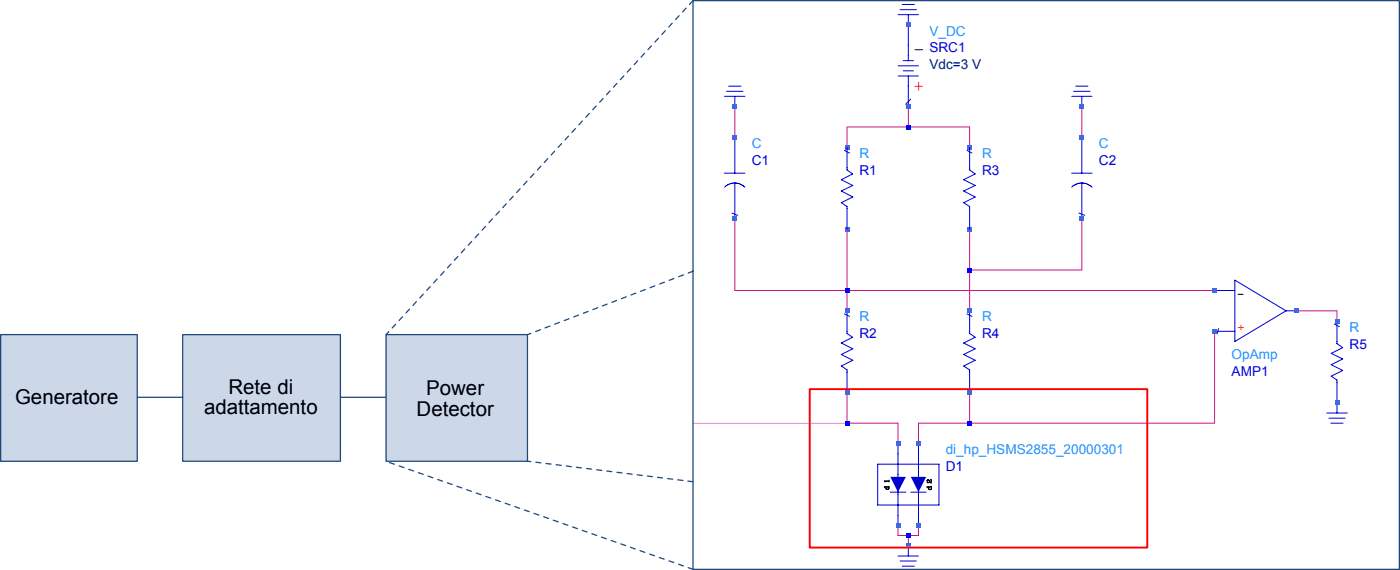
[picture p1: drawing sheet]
<svg xmlns="http://www.w3.org/2000/svg" width="309mm" height="126mm" viewBox="0 0 309 126" stroke-linecap="round" stroke-linejoin="round" font-family="sans-serif">
<path d="M153.2 .1l-67.9 73.8M153.2 125.7l-67.9-23.8" fill="none" stroke="#1f497d" stroke-width=".28" stroke-dasharray="1.1 1.1"/>
<g fill="#ccd8e8" stroke="#1f497d" stroke-width=".28">
<path d="M.1 73.9h30.2v28h-30.2z" fill-rule="evenodd"/>
<path d="M40.4 73.9h34.8v28h-34.8z" fill-rule="evenodd"/>
<path d="M85.3 73.9h31.3v28h-31.3z" fill-rule="evenodd"/>
</g>
<path d="M30.4 87.7h10M75.3 87.7h9.9" fill="none" stroke="#1f497d" stroke-width=".28"/>
<g fill="none" stroke="#c81586" stroke-width=".22">
<path d="M200.8 5.5h.1M162.4 23.6v6.7M187.2 32.6v-4.6h27.1v4.6M200.8 23.6v4.4M239.1 23.6v6.7M162.4 48.4v15.8h106.1M187.2 50.6v18M214.3 50.6v18M239.1 48.4v11.2h-24.8M187.2 64.2h.1M268.5 73.2v20.2h-65.5v4.6M286.5 68.6h9v2.3"/>
<path d="M187.2 86.7v6.7h11.3v4.6M214.3 86.7v6.7M295.5 89h.1M198.5 116v2.3h4.5v-2.3M200.8 118.3v2.2"/>
</g>
<g fill="none" stroke="#0000ce" stroke-width=".22">
<path d="M161.1 19h2.7M198.5 3.2h4.5M199 2.1h3.6M199.4 1h2.7M200.8 3.2v2.3M160.1 21.3h4.6M160.1 38.2h4.6M160.6 20.2h3.6M162.4 21.3v2.3M162.4 30.3v7.9M186.6 33.2l1.2 .6M213.7 33.2l1.1 .6"/>
<path d="M160.2 41.3a3.1 3.1 0 0 1 4.4 0M161.8 47l1.3 .6M162.4 40.4v8M186.6 69.3l1.2 .6M187.2 68.6v5l1.3 .9-2.5 1.3 2.5 1.2-2.5 1.3 2.5 1.3-2.5 1.2 1.2 .9v5M213.7 69.3l1.1 .6M214.3 68.6v5l1.3 .9-2.6 1.3 2.6 1.2-2.6 1.3 2.6 1.3-2.6 1.2 1.3 .9v5M268.5 64.2h4.5M268.5 73.2h4.5M269.4 72.6l-.4 1.1M273 61.9l11.3 6.7-11.3 6.8zM284.3 68.6h2.2"/>
<path d="M295 71.6l1.1 .6M295.5 70.9v5l1.3 .9-2.5 1.2 2.5 1.3-2.5 1.2 2.5 1.3-2.5 1.3 1.2 .8v7.3M198.5 98v18M203 98v18M293.3 91.2h4.5M293.7 92.3h3.6M294.2 93.4h2.7M194 102.5h13.6v9h-13.6zM196.8 108.7h3.4M201.3 108.7h3.4M198.5 122.8h4.5M199 123.9h3.6"/>
<path d="M199.4 125h2.7M200.8 120.5v2.3"/>
</g>
<path d="M273.7 72.3h1.2M274.3 71.8v1.1" fill="none" stroke="#ff4500" stroke-width=".22"/>
<g fill="none" stroke="#000" stroke-width=".22">
<path d="M273.7 65h1.1M195.5 106.3h1M195.8 107.8l.2 .3M195.8 107.8l.2 .2M196 107.5l-.2 .3M196 108.1h.3M196 108h.3M196.3 107.5l.2 .3M196.5 107.4v.1h-1M196.5 107.5h-1v.2M196.5 107.8l-.2 .3M196.5 107.8l-.1 .2"/>
<path d="M196.5 106v.4M196.5 106.2h-1l.2 .2M204.9 106.2l.2 .4M205.2 107.8l.3 .3 .4-.3M205.2 107.8l.3 .3h.3l.1-.3M205.3 106h-.3l-.1 .2M205.3 106l-.2-.1-.2 .3M205.3 106l.2 .4M205.4 107.5l-.2 .3M205.5 106.4l.3 .2M205.7 105.9h.1M205.8 105.9l.1 .1-.1 .5"/>
<path d="M205.8 107.5l.1 .3M205.8 106.6h.1M205.8 106.5v.1M205.8 105.9v.6M205.9 107.4v.1h-1M205.9 107.5h-1v.2"/>
</g>
<g fill="#0000ce">
<path d="M201.3 105.3h3.4l-1.7 3.4z"/>
<path d="M196.8 105.3h3.4l-1.7 3.4z"/>
</g>
<g fill="none" stroke="#0000ce" stroke-width=".22">
<path d="M198.5 16.8h4.5M198.5 14.5h4.5M199.6 15.6h2.3M199.6 13.4h2.3M200.8 5.5v7.9M200.8 16.8v6.8M237.8 19h2.7M201.3 21.9l-1.1 1.1M236.9 38.2h4.5M236.9 21.3h4.5M237.3 20.2h3.7M239.1 21.3v2.3"/>
<path d="M239.1 30.3v7.9M236.9 41.3a3.2 3.2 0 0 1 4.5 0M238.5 47l1.3 .6M239.1 40.4v8"/>
</g>
<path d="M202.2 19.1h1.7M203.1 18.2v1.7" fill="none" stroke="#ff4500" stroke-width=".22"/>
<path d="M202.3 11h1.7" fill="none" stroke="#000" stroke-width=".22"/>
<g fill="#00f">
<path d="M213.9 59.2h.9v.9h-.9z" fill-rule="evenodd"/>
<path d="M186.8 63.7h.9v.9h-.9z" fill-rule="evenodd"/>
<path d="M186.8 63.7h.9v.9h-.9z" fill-rule="evenodd"/>
<path d="M213.9 93h.9v.9h-.9z" fill-rule="evenodd"/>
<path d="M200.3 27.6h.9v.9h-.9z" fill-rule="evenodd"/>
<path d="M200.3 117.8h.9v.9h-.9z" fill-rule="evenodd"/>
</g>
<g fill="#4068e2">
<path d="M162 23.1h.8v.9h-.8z" fill-rule="evenodd"/>
<path d="M162 29.9h.8v.9h-.8z" fill-rule="evenodd"/>
<path d="M162 47.9h.8v.9h-.8z" fill-rule="evenodd"/>
<path d="M295.1 88.5h.9v.9h-.9z" fill-rule="evenodd"/>
<path d="M295.1 70.5h.9v.8h-.9z" fill-rule="evenodd"/>
<path d="M268 63.7h.9v.9h-.9z" fill-rule="evenodd"/>
<path d="M286.1 68.2h.9v.9h-.9z" fill-rule="evenodd"/>
<path d="M268 72.7h.9v.9h-.9z" fill-rule="evenodd"/>
<path d="M295.1 88.5h.9v.9h-.9z" fill-rule="evenodd"/>
<path d="M200.3 5.1h.9v.8h-.9z" fill-rule="evenodd"/>
<path d="M186.8 50.1h.9v1h-.9z" fill-rule="evenodd"/>
<path d="M186.8 32.1h.9v.9h-.9z" fill-rule="evenodd"/>
<path d="M213.9 86.2h.9v.9h-.9z" fill-rule="evenodd"/>
<path d="M213.9 68.2h.9v.9h-.9z" fill-rule="evenodd"/>
<path d="M186.8 86.2h.9v.9h-.9z" fill-rule="evenodd"/>
<path d="M186.8 68.2h.9v.9h-.9z" fill-rule="evenodd"/>
<path d="M213.9 50.1h.9v1h-.9z" fill-rule="evenodd"/>
<path d="M213.9 32.1h.9v.9h-.9z" fill-rule="evenodd"/>
<path d="M200.3 120.1h.9v.9h-.9z" fill-rule="evenodd"/>
<path d="M202.6 115.6h.9v.9h-.9z" fill-rule="evenodd"/>
<path d="M202.6 97.5h.9v.9h-.9z" fill-rule="evenodd"/>
<path d="M198.1 97.5h.9v.9h-.9z" fill-rule="evenodd"/>
<path d="M198.1 115.6h.9v.9h-.9z" fill-rule="evenodd"/>
<path d="M200.3 23.1h.9v.9h-.9z" fill-rule="evenodd"/>
<path d="M200.3 5.1h.9v.8h-.9z" fill-rule="evenodd"/>
<path d="M238.7 29.9h.9v.9h-.9z" fill-rule="evenodd"/>
<path d="M238.7 47.9h.9v.9h-.9z" fill-rule="evenodd"/>
<path d="M238.7 23.1h.9v.9h-.9z" fill-rule="evenodd"/>
</g>
<path d="M179 85.9h74.6v35h-74.6z" fill="none" stroke="#f00" stroke-width=".42"/>
<path d="M187.2 32.6v4.9l1.3 .9-2.5 1.3 2.5 1.3-2.5 1.2 2.5 1.3-2.5 1.3 1.2 .8v5M214.3 32.6v4.9l1.3 .9-2.6 1.3 2.6 1.3-2.6 1.2 2.6 1.3-2.6 1.3 1.3 .8v5" fill="none" stroke="#0000ce" stroke-width=".22"/>
<path d="M153.1 93.4h34" fill="none" stroke="#c81586" stroke-width=".22"/>
<path d="M186.8 93h.9v.9h-.9z" fill-rule="evenodd" fill="#00f"/>
<path d="M153.2 .1h156.1v125.6h-156.1z" fill="none" stroke="#1f497d" stroke-width=".28"/>
<path d="M153.2 59.9l-36.6 14M153.2 106.4l-36.6-4.6" fill="none" stroke="#1f497d" stroke-width=".28" stroke-dasharray="1.1 1.1"/>
<g font-size="4.5">
<text x="3.3" y="89.2">Generatore</text>
<text x="50.5" y="87">Rete di</text>
<text x="94.2" y="87.3">Power</text>
<text x="45.1" y="91.5">adattamento</text>
<text x="92.1" y="91.8">Detector</text>
</g>
<g font-size="3" fill="#1d90ff">
<text x="205.4" y="7.8">V_DC</text>
<text x="166.2" y="32.7">C</text>
<text x="190" y="34.9">R</text>
<text x="217.1" y="34.9">R</text>
<text x="242.9" y="32.7">C</text>
<text x="190" y="71">R</text>
<text x="217.1" y="71">R</text>
<text x="298.3" y="73.3">R</text>
<text x="272.2" y="79.3">OpAmp</text>
<text x="209" y="100.3">di_hp_HSMS2855_20000301</text>
</g>
<g font-size="3" fill="#00f">
<text x="205.4" y="11.6">SRC1</text>
<text x="166.2" y="36.4">C1</text>
<text x="190" y="38.7">R1</text>
<text x="217.1" y="38.7">R3</text>
<text x="242.9" y="36.4">C2</text>
<text x="190" y="74.7">R2</text>
<text x="217.1" y="74.7">R4</text>
<text x="298.3" y="77">R5</text>
<text x="272.2" y="83">AMP1</text>
<text x="209" y="104.1">D1</text>
</g>
<text font-size="3" fill="#000080" x="205.4" y="15.3">Vdc=3 V</text>
</svg>
